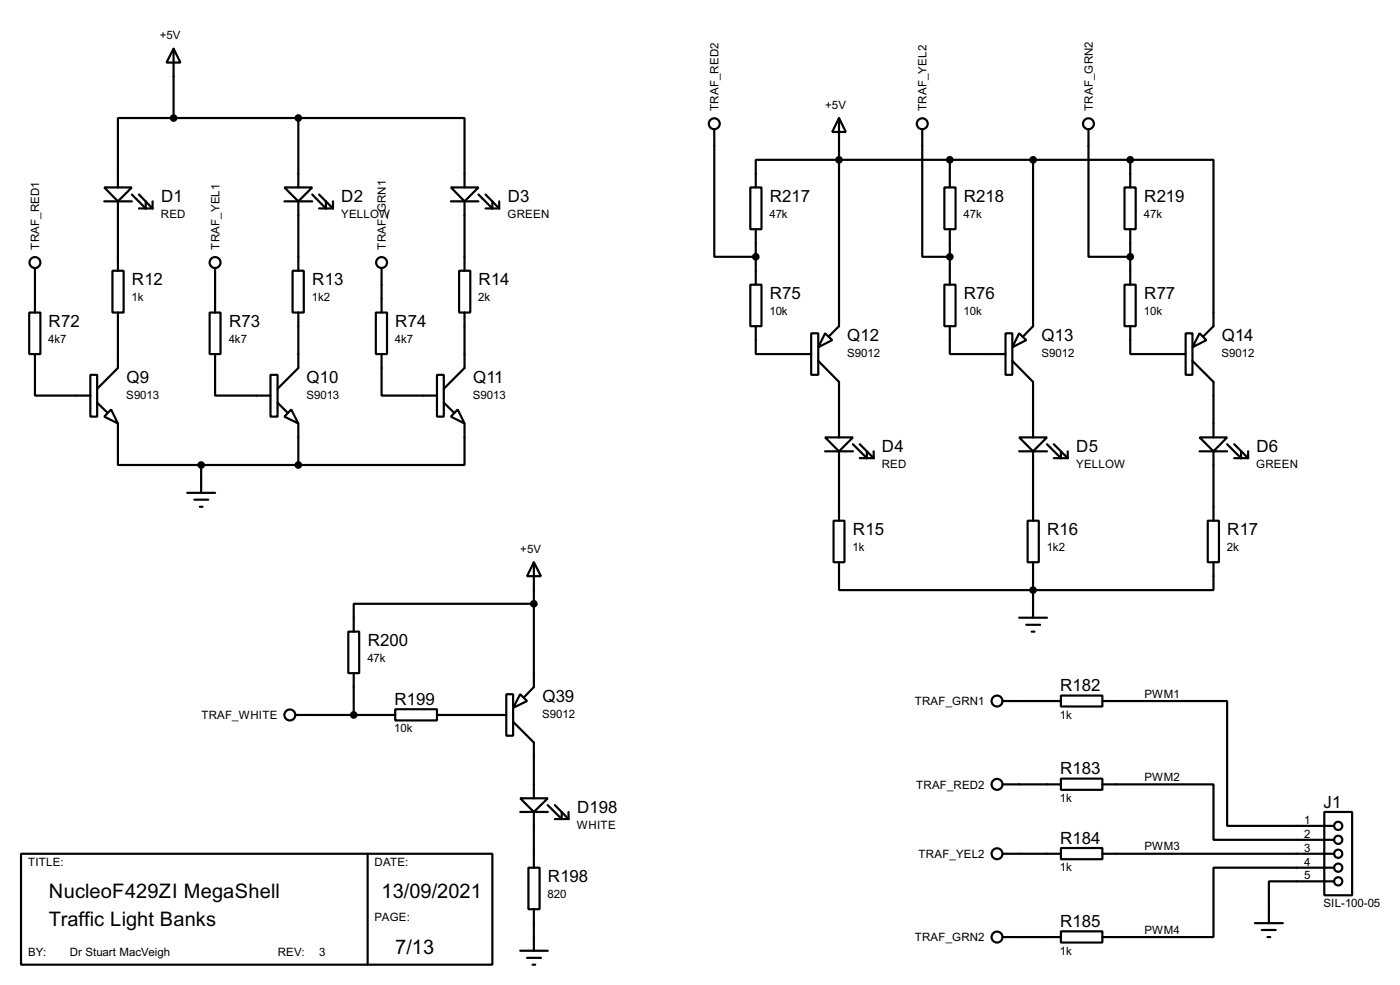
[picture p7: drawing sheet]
<svg xmlns="http://www.w3.org/2000/svg" width="256mm" height="180mm" viewBox="0 0 256 180" stroke-linecap="round" stroke-linejoin="round" font-family="sans-serif">
<g fill="none" stroke="#000" stroke-width=".4">
<path d="M31.8 8.9l1.3 2.6h-2.6zM31.8 8.9v12.7M19.1 34.3h5.1l-2.6 2.6zM19.1 36.9h5.1M21.6 36.9v12.7M24.2 35.6l2.5 2.6v-1.3M25.5 35.6l2.5 2.6M25.5 38.2h2.5M28 36.9v1.3M31.8 21.6h-10.2v12.7M31.8 21.6h22.9M52.1 34.3h5.1l-2.5 2.6z"/>
<path d="M52.1 36.9h5.1M54.7 21.6h30.4v12.7M54.7 21.6v12.7M54.7 36.9v12.7M57.2 35.6l2.5 2.6v-1.3M58.5 38.2h2.5M58.5 35.6l2.5 2.6M61 36.9v1.3M82.6 34.3h5.1l-2.6 2.6zM82.6 36.9h5.1M85.1 36.9v12.7M87.7 35.6l2.5 2.6v-1.3"/>
<path d="M89 38.2h2.5M89 35.6l2.5 2.6M91.5 36.9v1.3M130.9 23.7v23.3h7.6M137.5 34.3h2v7.7h-2zM153.7 21.6l1.3 2.6h-2.5zM153.7 21.6v38.1l-1.8 1.8M169 23.7v23.3h5M173 34.3h2.1v7.7h-2.1zM174 29.3v5M189.3 29.3v30.4l-1.8 1.8M199.4 23.7v23.3h7.7"/>
<path d="M206 34.3h2.1v7.7h-2.1zM207.1 29.3h15.2v30.4l-1.8 1.8M207.1 29.3h-68.6v5M207.1 29.3v5M5.4 57.2h2v7.6h-2zM6.4 49.1v8.1M20.6 49.6h2.1v7.6h-2.1zM21.6 57.2v10.2l-3.8 3.8M38.4 57.2h2v7.6h-2zM39.4 49.1v8.1M53.6 49.6h2.1v7.6h-2.1zM54.7 57.2v10.2l-3.8 3.8"/>
<path d="M68.9 57.2h2v7.6h-2zM69.9 49.1v8.1M84.1 49.6h2.1v7.6h-2.1zM85.1 57.2v10.2l-3.8 3.8M137.5 52.1h2v7.6h-2zM138.5 59.7v5.1h10.1M138.5 42v10.1M173 52.1h2.1v7.6h-2.1zM174 59.7v5.1h10.2M174 42v10.1M206 52.1h2.1v7.6h-2.1zM207.1 59.7v5.1h10.1"/>
<path d="M207.1 42v10.1M6.4 64.8v7.6h10.2M16.6 68.6h1.2v7.7h-1.2zM17.8 73.7l1.8 1.8M20.4 75l1.2 2.5-2.5-1.2zM21.6 77.5v7.6h15.3M39.4 64.8v7.6h10.2M49.6 68.6h1.3v7.7h-1.3zM50.9 73.7l1.7 1.8M53.4 75l1.3 2.5-2.6-1.2zM54.7 77.5v7.6M69.9 64.8v7.6h10.2"/>
<path d="M80.1 68.6h1.2v7.7h-1.2zM81.3 73.7l1.8 1.8M83.9 75l1.2 2.5-2.5-1.2zM85.1 77.5v7.6h-30.4M148.6 61h1.3v7.6h-1.3zM149.9 66.1l3.8 3.8v10.2M151.2 61l1.3 1.3-2.6 1.3zM184.2 61h1.3v7.6h-1.3zM185.5 66.1l3.8 3.8v10.2M186.7 61l1.3 1.3-2.5 1.3zM217.2 61h1.3v7.6h-1.3zM218.5 66.1l3.8 3.8v10.2"/>
<path d="M219.8 61l1.2 1.3-2.5 1.3zM34.3 90.2h5.1M35.6 91.5h2.6M36.6 92.8h.5M36.9 85.1h17.8M36.9 85.1v5.1M151.2 80.1h5.1l-2.6 2.5zM151.2 82.6h5.1M152.7 95.3h2v7.6h-2zM153.7 82.6v12.7M156.3 81.3l2.5 2.6v-1.3M157.5 81.3l2.6 2.6"/>
<path d="M157.5 83.9h2.6M160.1 82.6v1.3M186.7 80.1h5.1l-2.5 2.5zM186.7 82.6h5.1M188.3 95.3h2v7.6h-2zM189.3 82.6v12.7M191.8 81.3l2.6 2.6v-1.3M193.1 83.9h2.5M193.1 81.3l2.5 2.6M195.6 82.6v1.3M219.8 80.1h5l-2.5 2.5zM219.8 82.6h5"/>
<path d="M221.3 95.3h2v7.6h-2zM222.3 82.6v12.7M224.8 81.3l2.6 2.6v-1.3M226.1 83.9h2.6M226.1 81.3l2.6 2.6M228.7 82.6v1.3M63.8 115.6h2v7.6h-2zM97.8 102.9l1.3 2.6h-2.5zM97.8 110.5h-33v5.1M97.8 102.9v22.9l-1.7 1.8M153.7 102.9v5.1h68.6v-5.1M186.7 113.1h5.1"/>
<path d="M188 114.4h2.6M189 115.6h.5M189.3 102.9v10.2M54.2 130.9h18.2M64.8 123.2v7.7M72.4 129.8h7.7v2.1h-7.7zM80.1 130.9h12.7M92.8 127.1h1.2v7.6h-1.2zM94 132.1l3.8 3.8v10.2M95.3 127.1l1.3 1.2-2.6 1.3zM183.7 128.3h10.7M194.4 127.3h7.6v2h-7.6z"/>
<path d="M202 128.3h22.8v22.9h19.6M3.9 156.3h86.3v20.3h-86.3zM67.4 156.3v20.3M95.3 146.1h5.1l-2.6 2.5zM95.3 148.6h5.1M96.8 158.8h2.1v7.6h-2.1zM97.8 148.6v10.2M100.4 147.4l2.5 2.5v-1.3M101.7 147.4l2.5 2.5M101.7 149.9h2.5M104.2 148.6v1.3M183.7 156.3h10.7"/>
<path d="M183.7 143.6h10.7M194.4 142.5h7.6v2.1h-7.6zM194.4 155.2h7.6v2.1h-7.6zM202 143.6h20.3v10.1h22.1M202 156.3h42.4M242.6 148.6h5.1v15.3h-5.1zM244.4 158.8h-22.1v12.7h-20.3M95.3 174h5.1M96.6 175.3h2.5M97.6 176.6h.5M97.8 166.4v7.6M183.7 171.5h10.7"/>
<path d="M194.4 170.5h7.6v2h-7.6zM229.9 169h5.1M231.2 170.2h2.5M232.2 171.5h.5M244.4 161.3h-11.9v7.7"/>
<circle cx="130.8" cy="22.7" r="1"/>
<circle cx="168.9" cy="22.7" r="1"/>
<circle cx="199.4" cy="22.7" r="1"/>
<circle cx="6.4" cy="48.1" r="1"/>
<circle cx="39.4" cy="48.1" r="1"/>
<circle cx="69.9" cy="48.1" r="1"/>
<circle cx="53.1" cy="130.9" r="1"/>
<circle cx="182.6" cy="128.3" r="1"/>
<circle cx="182.6" cy="143.6" r="1"/>
<circle cx="182.6" cy="156.3" r="1"/>
<circle cx="245.1" cy="153.7" r=".75"/>
<circle cx="245.1" cy="156.3" r=".75"/>
<circle cx="245.1" cy="158.8" r=".75"/>
<circle cx="245.1" cy="151.2" r=".75"/>
<circle cx="182.6" cy="171.5" r="1"/>
<circle cx="245.1" cy="161.3" r=".75"/>
</g>
<g fill="#000" stroke="#000" stroke-width=".4">
<circle cx="31.8" cy="21.6" r=".5"/>
<circle cx="54.6" cy="21.6" r=".5"/>
<circle cx="153.7" cy="29.3" r=".5"/>
<circle cx="174" cy="29.3" r=".5"/>
<circle cx="189.2" cy="29.3" r=".5"/>
<circle cx="207" cy="29.3" r=".5"/>
<circle cx="138.4" cy="47" r=".5"/>
<circle cx="174" cy="47" r=".5"/>
<circle cx="207" cy="47" r=".5"/>
<circle cx="36.8" cy="85.1" r=".5"/>
<circle cx="54.6" cy="85.1" r=".5"/>
<circle cx="97.8" cy="110.5" r=".5"/>
<circle cx="189.2" cy="108" r=".5"/>
<circle cx="64.8" cy="130.9" r=".5"/>
</g>
<g font-size="4.1">
<text x="9" y="164.4">NucleoF429ZI MegaShell</text>
<text x="69.9" y="164.4">13/09/2021</text>
<text x="9" y="169.5">Traffic Light Banks</text>
<text x="72.4" y="174.6">7/13</text>
</g>
<g font-size="3.5">
<text x="29.5" y="37">D1</text>
<text x="62.5" y="37">D2</text>
<text x="93" y="37">D3</text>
<text x="141" y="37">R217</text>
<text x="176.6" y="37">R218</text>
<text x="209.6" y="37">R219</text>
<text x="24.2" y="52.2">R12</text>
<text x="57.2" y="52.2">R13</text>
<text x="87.7" y="52.2">R14</text>
<text x="8.9" y="59.9">R72</text>
<text x="42" y="59.9">R73</text>
<text x="72.4" y="59.9">R74</text>
<text x="141" y="54.8">R75</text>
<text x="176.6" y="54.8">R76</text>
<text x="209.6" y="54.8">R77</text>
<text x="155.2" y="62.4">Q12</text>
<text x="190.8" y="62.4">Q13</text>
<text x="223.8" y="62.4">Q14</text>
<text x="23.2" y="70.1">Q9</text>
<text x="56.2" y="70.1">Q10</text>
<text x="86.7" y="70.1">Q11</text>
<text x="161.6" y="82.8">D4</text>
<text x="197.2" y="82.8">D5</text>
<text x="230.2" y="82.8">D6</text>
<text x="156.3" y="98">R15</text>
<text x="191.8" y="98">R16</text>
<text x="224.8" y="98">R17</text>
<text x="67.4" y="118.3">R200</text>
<text x="72.3" y="129">R199</text>
<text x="99.4" y="128.5">Q39</text>
<text x="194.2" y="126.5">R182</text>
<text x="194.2" y="141.7">R183</text>
<text x="105.7" y="148.8">D198</text>
<text x="242.5" y="147.8">J1</text>
<text x="194.2" y="154.4">R184</text>
<text x="100.4" y="161.5">R198</text>
<text x="194.2" y="169.7">R185</text>
</g>
<g font-size="2.4">
<text x="29.3" y="7.2">+5V</text>
<text x="131.6" y="20.3" transform="rotate(-90 131.6 20.3)">TRAF_RED2</text>
<text x="151.2" y="19.9">+5V</text>
<text x="169.8" y="20.3" transform="rotate(-90 169.8 20.3)">TRAF_YEL2</text>
<text x="200.2" y="20.3" transform="rotate(-90 200.2 20.3)">TRAF_GRN2</text>
<text x="29.5" y="40">RED</text>
<text x="62.5" y="40">YELLOW</text>
<text x="93" y="40">GREEN</text>
<text x="141" y="40">47k</text>
<text x="176.5" y="40">47k</text>
<text x="209.5" y="40">47k</text>
<text x="7.2" y="45.7" transform="rotate(-90 7.2 45.7)">TRAF_RED1</text>
<text x="40.2" y="45.7" transform="rotate(-90 40.2 45.7)">TRAF_YEL1</text>
<text x="70.7" y="45.7" transform="rotate(-90 70.7 45.7)">TRAF_GRN1</text>
<text x="24.1" y="55.2">1k</text>
<text x="57.2" y="55.2">1k2</text>
<text x="87.6" y="55.2">2k</text>
<text x="141" y="57.7">10k</text>
<text x="176.5" y="57.7">10k</text>
<text x="209.5" y="57.7">10k</text>
<text x="8.9" y="62.8">4k7</text>
<text x="41.9" y="62.8">4k7</text>
<text x="72.4" y="62.8">4k7</text>
<text x="155.2" y="65.4">S9012</text>
<text x="190.8" y="65.4">S9012</text>
<text x="223.8" y="65.4">S9012</text>
<text x="23.1" y="73">S9013</text>
<text x="56.1" y="73">S9013</text>
<text x="86.6" y="73">S9013</text>
<text x="161.5" y="85.7">RED</text>
<text x="197.1" y="85.7">YELLOW</text>
<text x="230.1" y="85.7">GREEN</text>
<text x="95.3" y="101.2">+5V</text>
<text x="156.2" y="100.9">1k</text>
<text x="191.8" y="100.9">1k2</text>
<text x="224.8" y="100.9">2k</text>
<text x="67.3" y="121.2">47k</text>
<text x="36.9" y="131.7">TRAF_WHITE</text>
<text x="99.3" y="131.4">S9012</text>
<text x="167.6" y="129.1">TRAF_GRN1</text>
<text x="194.2" y="131.5">1k</text>
<text x="209.6" y="127.7">PWM1</text>
<text x="72.2" y="134.1">10k</text>
<text x="209.6" y="143">PWM2</text>
<text x="167.8" y="144.4">TRAF_RED2</text>
<text x="194.2" y="146.8">1k</text>
<text x="105.7" y="151.7">WHITE</text>
<text x="209.6" y="155.7">PWM3</text>
<text x="238.9" y="150.8">1</text>
<text x="238.9" y="153.3">2</text>
<text x="238.9" y="155.9">3</text>
<text x="5.1" y="158.4">TITLE:</text>
<text x="68.6" y="158.4">DATE:</text>
<text x="168.3" y="157.1">TRAF_YEL2</text>
<text x="194.2" y="159.5">1k</text>
<text x="238.9" y="158.4">4</text>
<text x="238.9" y="160.9">5</text>
<text x="100.3" y="164.4">820</text>
<text x="242.4" y="166.1">SIL-100-05</text>
<text x="68.6" y="168.6">PAGE:</text>
<text x="167.6" y="172.3">TRAF_GRN2</text>
<text x="209.6" y="170.9">PWM4</text>
<text x="5.1" y="174.9">BY:</text>
<text x="12.8" y="174.9">Dr Stuart MacVeigh</text>
<text x="50.9" y="174.9">REV:</text>
<text x="58.5" y="174.9">3</text>
<text x="194.2" y="174.7">1k</text>
</g>
</svg>
